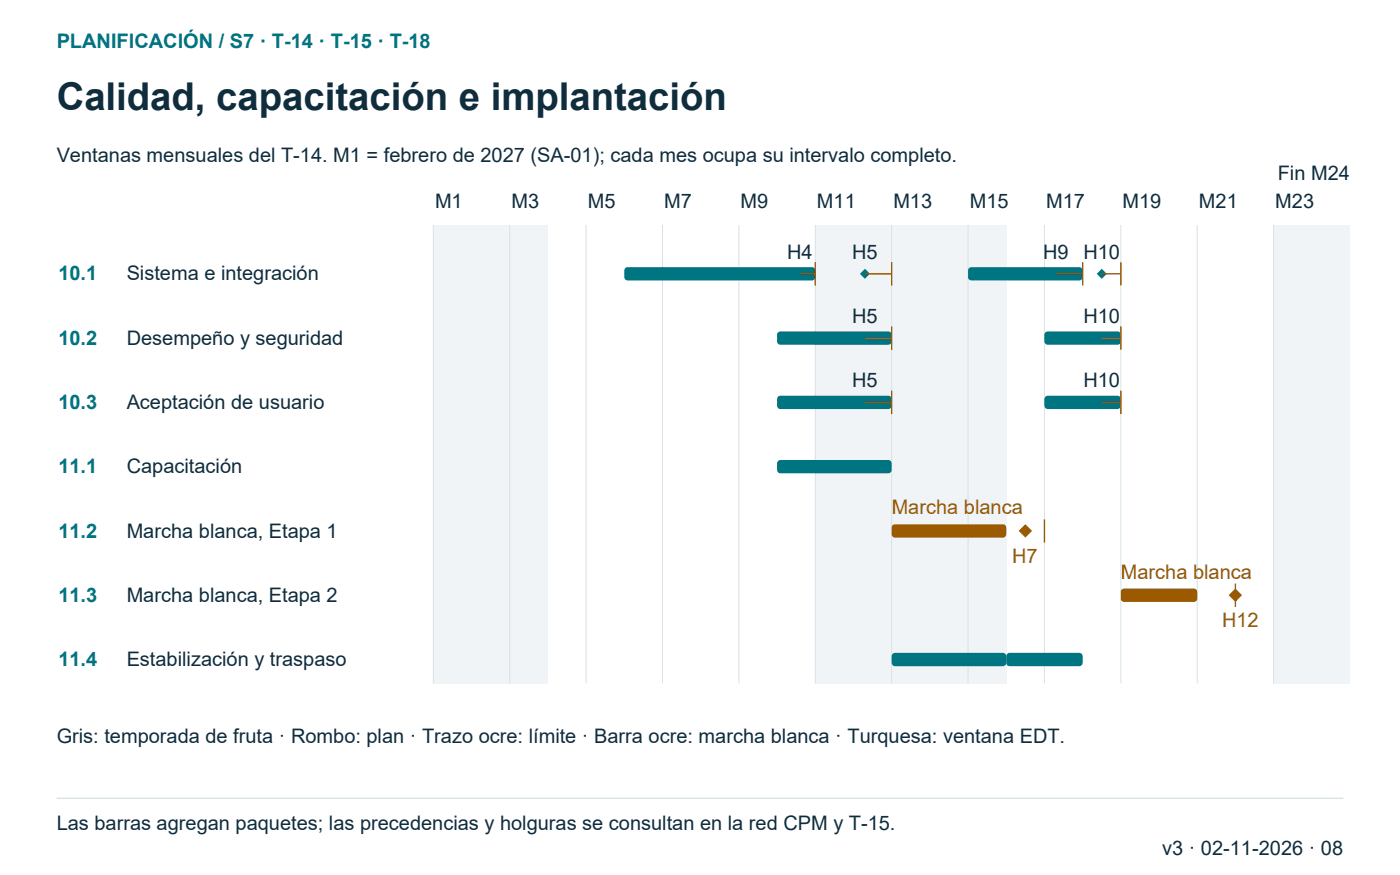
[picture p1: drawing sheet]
<svg xmlns="http://www.w3.org/2000/svg" width="296mm" height="185mm" viewBox="0 0 296 185" stroke-linecap="round" stroke-linejoin="round" font-family="sans-serif">
<path d="M91.7 47.6h8.1v97h-8.1z" fill-rule="evenodd" fill="#f0f4f6"/>
<path d="M91.7 47.6v97" fill="none" stroke="#d7e2e7" stroke-width=".21"/>
<g fill="#f0f4f6">
<path d="M99.8 47.6h8.1v97h-8.1z" fill-rule="evenodd"/>
<path d="M107.9 47.6h8.1v97h-8.1z" fill-rule="evenodd"/>
</g>
<path d="M107.9 47.6v97M124.1 47.6v97M140.2 47.6v97M156.4 47.6v97" fill="none" stroke="#d7e2e7" stroke-width=".21"/>
<path d="M172.6 47.6h8.1v97h-8.1z" fill-rule="evenodd" fill="#f0f4f6"/>
<path d="M172.6 47.6v97" fill="none" stroke="#d7e2e7" stroke-width=".21"/>
<g fill="#f0f4f6">
<path d="M180.7 47.6h8v97h-8z" fill-rule="evenodd"/>
<path d="M188.7 47.6h8.1v97h-8.1z" fill-rule="evenodd"/>
</g>
<path d="M188.7 47.6v97" fill="none" stroke="#d7e2e7" stroke-width=".21"/>
<g fill="#f0f4f6">
<path d="M196.8 47.6h8.1v97h-8.1z" fill-rule="evenodd"/>
<path d="M204.9 47.6h8.1v97h-8.1z" fill-rule="evenodd"/>
</g>
<path d="M204.9 47.6v97M221.1 47.6v97M237.2 47.6v97M253.4 47.6v97" fill="none" stroke="#d7e2e7" stroke-width=".21"/>
<path d="M269.6 47.6h8.1v97h-8.1z" fill-rule="evenodd" fill="#f0f4f6"/>
<path d="M269.6 47.6v97" fill="none" stroke="#d7e2e7" stroke-width=".21"/>
<path d="M277.7 47.6h8.1v97h-8.1z" fill-rule="evenodd" fill="#f0f4f6"/>
<g fill="#007582">
<path d="M132.4 56.8l.5-.3h39a.71 .71 0 0 1 .7 .8v1.4a.71 .71 0 0 1-.7 .7h-39a.71 .71 0 0 1-.8-.7v-1.4z" fill-rule="evenodd"/>
<path d="M205.1 56.8l.5-.3h22.9a.71 .71 0 0 1 .7 .8v1.4a.71 .71 0 0 1-.7 .7h-22.9a.71 .71 0 0 1-.7-.7v-1.4z" fill-rule="evenodd"/>
<path d="M169.3 56.9l1.1 1.1-1.1 1-1-1z" fill-rule="evenodd"/>
</g>
<path d="M169.3 58h3.3M172.6 55.5v4.9" fill="none" stroke="#9b5a00" stroke-width=".28"/>
<path d="M183.1 56.9l1 1.1-1 1-1.1-1z" fill-rule="evenodd" fill="#007582"/>
<path d="M183.1 58h5.6M188.7 55.5v4.9" fill="none" stroke="#9b5a00" stroke-width=".28"/>
<path d="M223.5 56.9l1.1 1.1-1.1 1-1.1-1z" fill-rule="evenodd" fill="#007582"/>
<path d="M223.5 58h5.7M229.2 55.5v4.9" fill="none" stroke="#9b5a00" stroke-width=".28"/>
<path d="M233.2 56.9l1.1 1.1-1.1 1-1.1-1z" fill-rule="evenodd" fill="#007582"/>
<path d="M233.2 58h4M237.2 55.5v4.9" fill="none" stroke="#9b5a00" stroke-width=".28"/>
<g fill="#007582">
<path d="M164.7 70.4l.5-.2h22.8a.71 .71 0 0 1 .7 .7v1.4a.71 .71 0 0 1-.7 .7h-22.8a.71 .71 0 0 1-.7-.7v-1.4z" fill-rule="evenodd"/>
<path d="M221.3 70.4l.5-.2h14.7a.71 .71 0 0 1 .7 .7v1.4a.71 .71 0 0 1-.7 .7h-14.7a.71 .71 0 0 1-.7-.7v-1.4z" fill-rule="evenodd"/>
<path d="M183.1 70.5l1 1.1-1 1-1.1-1z" fill-rule="evenodd"/>
</g>
<path d="M183.1 71.6h5.6M188.7 69.1v4.9" fill="none" stroke="#9b5a00" stroke-width=".28"/>
<path d="M233.2 70.5l1.1 1.1-1.1 1-1.1-1z" fill-rule="evenodd" fill="#007582"/>
<path d="M233.2 71.6h4M237.2 69.1v4.9" fill="none" stroke="#9b5a00" stroke-width=".28"/>
<g fill="#007582">
<path d="M164.7 84l.5-.2h22.8a.71 .71 0 0 1 .7 .7v1.4a.71 .71 0 0 1-.7 .7h-22.8a.71 .71 0 0 1-.7-.7v-1.4z" fill-rule="evenodd"/>
<path d="M221.3 84l.5-.2h14.7a.71 .71 0 0 1 .7 .7v1.4a.71 .71 0 0 1-.7 .7h-14.7a.71 .71 0 0 1-.7-.7v-1.4z" fill-rule="evenodd"/>
<path d="M183.1 84.1l1 1.1-1 1-1.1-1z" fill-rule="evenodd"/>
</g>
<path d="M183.1 85.2h5.6M188.7 82.7v4.9" fill="none" stroke="#9b5a00" stroke-width=".28"/>
<path d="M233.2 84.1l1.1 1.1-1.1 1-1.1-1z" fill-rule="evenodd" fill="#007582"/>
<path d="M233.2 85.2h4M237.2 82.7v4.9" fill="none" stroke="#9b5a00" stroke-width=".28"/>
<path d="M164.7 97.6l.5-.2h22.8a.71 .71 0 0 1 .7 .7v1.4a.71 .71 0 0 1-.7 .7h-22.8a.71 .71 0 0 1-.7-.7v-1.4z" fill-rule="evenodd" fill="#007582"/>
<g fill="#9b5a00">
<path d="M188.9 111.2l.5-.2h22.9a.71 .71 0 0 1 .7 .7v1.4a.71 .71 0 0 1-.7 .7h-22.9a.71 .71 0 0 1-.7-.7v-1.4z" fill-rule="evenodd"/>
<path d="M217 111l1.4 1.4-1.4 1.4-1.4-1.4z" fill-rule="evenodd"/>
</g>
<path d="M221.1 109.9v5" fill="none" stroke="#9b5a00" stroke-width=".28"/>
<g fill="#9b5a00">
<path d="M237.4 124.8l.5-.2h14.8a.71 .71 0 0 1 .7 .7v1.4a.71 .71 0 0 1-.7 .7h-14.8a.71 .71 0 0 1-.7-.7v-1.4z" fill-rule="evenodd"/>
<path d="M260.1 126l1.4-1.4 1.4 1.4-1.4 1.4z" fill-rule="evenodd"/>
</g>
<path d="M261.5 123.5v5" fill="none" stroke="#9b5a00" stroke-width=".28"/>
<g fill="#007582">
<path d="M188.9 138.4l.5-.2h22.9a.71 .71 0 0 1 .7 .7v1.4a.71 .71 0 0 1-.7 .7h-22.9a.71 .71 0 0 1-.7-.7v-1.4z" fill-rule="evenodd"/>
<path d="M213.2 138.4l.5-.2h14.8a.71 .71 0 0 1 .7 .7v1.4a.71 .71 0 0 1-.7 .7h-14.8a.71 .71 0 0 1-.7-.7v-1.4z" fill-rule="evenodd"/>
</g>
<path d="M12 169h272.3" fill="none" stroke="#d7e2e7" stroke-width=".28"/>
<text font-size="8.1" fill="#102d3e" x="12" y="23.3">Calidad, capacitación e implantación</text>
<g font-size="4.2" fill="#007582">
<text x="12" y="10.2">PLANIFICACIÓN / S7 · T-14 · T-15 · T-18</text>
<text x="12.3" y="59.4">10.1</text>
<text x="12.3" y="73">10.2</text>
<text x="12.3" y="86.6">10.3</text>
<text x="12.3" y="100.2">11.1</text>
<text x="12.3" y="113.8">11.2</text>
<text x="12.3" y="127.4">11.3</text>
<text x="12.3" y="141">11.4</text>
</g>
<g font-size="4.2" fill="#102d3e">
<text x="12" y="34.2">Ventanas mensuales del T-14. M1 = febrero de 2027 (SA-01); cada mes ocupa su intervalo completo.</text>
<text x="270.5" y="38.1">Fin M24</text>
<text x="92.1" y="44.1">M1</text>
<text x="108.2" y="44.1">M3</text>
<text x="124.4" y="44.1">M5</text>
<text x="140.6" y="44.1">M7</text>
<text x="156.8" y="44.1">M9</text>
<text x="172.9" y="44.1">M11</text>
<text x="189.1" y="44.1">M13</text>
<text x="205.3" y="44.1">M15</text>
<text x="221.4" y="44.1">M17</text>
<text x="237.6" y="44.1">M19</text>
<text x="253.8" y="44.1">M21</text>
<text x="269.9" y="44.1">M23</text>
<text x="26.8" y="59.4">Sistema e integración</text>
<text x="166.6" y="54.8">H4</text>
<text x="180.4" y="54.8">H5</text>
<text x="220.8" y="54.8">H9</text>
<text x="229.3" y="54.8">H10</text>
<text x="180.4" y="68.4">H5</text>
<text x="229.3" y="68.4">H10</text>
<text x="26.8" y="73">Desempeño y seguridad</text>
<text x="180.4" y="82">H5</text>
<text x="229.3" y="82">H10</text>
<text x="26.8" y="86.6">Aceptación de usuario</text>
<text x="26.8" y="100.2">Capacitación</text>
<text x="26.8" y="113.8">Marcha blanca, Etapa 1</text>
<text x="26.8" y="127.4">Marcha blanca, Etapa 2</text>
<text x="26.8" y="141">Estabilización y traspaso</text>
<text x="12" y="157.3">Gris: temporada de fruta · Rombo: plan · Trazo ocre: límite · Barra ocre: marcha blanca · Turquesa: ventana EDT.</text>
<text x="12" y="175.7">Las barras agregan paquetes; las precedencias y holguras se consultan en la red CPM y T-15.</text>
<text x="246" y="181">v3 · 02-11-2026 · 08</text>
</g>
<g font-size="4.2" fill="#9b5a00">
<text x="188.7" y="108.9">Marcha blanca</text>
<text x="214.2" y="119.1">H7</text>
<text x="237.2" y="122.5">Marcha blanca</text>
<text x="258.7" y="132.7">H12</text>
</g>
</svg>
